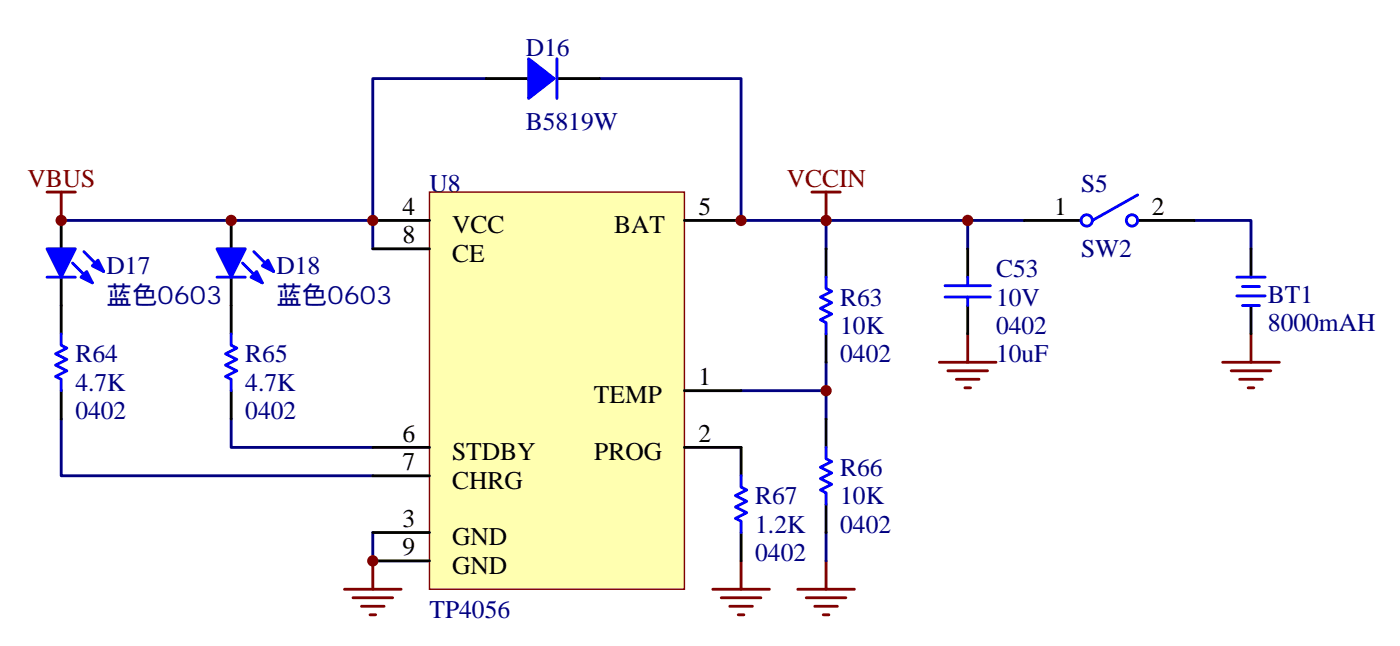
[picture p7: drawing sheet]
<svg xmlns="http://www.w3.org/2000/svg" width="174mm" height="80mm" viewBox="0 0 174 80" stroke-linecap="round" stroke-linejoin="round" font-family="sans-serif">
<g fill="none" stroke="#800000" stroke-width=".35">
<path d="M5.9 23.9h3.5M7.6 23.9v3.5M101.1 23.9h3.5M102.9 23.9v3.5M117 45h7M118 46.1h5M119.1 47.2h2.8M120.2 48.2h.7M120.5 41.5v3.5M152.3 45h7M153.3 46.1h5M154.4 47.2h2.8"/>
<path d="M155.4 48.2h.7M155.8 41.5v3.5M42.9 73.3h7.1M44 74.3h4.9M45 75.4h2.8M46.1 76.4h.7M46.4 69.7v3.6M88.8 73.3h7M89.8 74.3h5M90.9 75.4h2.8M91.9 76.4h.7M92.3 69.7v3.6"/>
<path d="M99.3 73.3h7.1M100.4 74.3h4.9M101.5 75.4h2.8M102.5 76.4h.7M102.9 69.7v3.6"/>
</g>
<g fill="none" stroke="#000080" stroke-width=".35">
<path d="M60.5 9.8h-14.1v17.6M74.6 9.8h17.7v17.6h10.6M7.6 27.4h38.8v3.5M102.9 27.4h17.6v3.5M102.9 27.4v3.5M120.5 27.4h7.1M148.7 27.4h7.1v3.5M7.6 52.1v7.1h38.8M28.8 52.1v3.5h17.6M92.3 48.6h10.6M102.9 45v7.1M46.4 66.2v3.5"/>
<path d="M102.9 66.2v3.5"/>
</g>
<g fill="none" stroke="#000" stroke-width=".35">
<path d="M60.5 9.8h5.3M69.4 9.8h5.2M7.6 27.4v3.5M7.6 34.5v7M28.8 27.4v3.5M28.8 34.5v7M102.9 30.9v3.6M120.5 30.9v3.6M120.5 38v3.5M127.6 27.4h7M141.7 27.4h7M155.8 30.9v3.6"/>
<path d="M155.8 38v3.5M7.6 48.6v3.5M28.8 48.6v3.5M92.3 55.6v3.6M102.9 41.5v3.5M102.9 52.1v3.5M92.3 66.2v3.5M102.9 62.7v3.5"/>
</g>
<g fill="none" stroke="#00f" stroke-width=".35">
<path d="M69.4 7.3v4.9M5.9 34.5h3.5M9 32.7l2.5 2.5M10.4 31.3l2.5 2.5M27 34.5h3.6M30.2 32.7l2.5 2.5M31.6 31.3l2.5 2.5M102.9 34.5v1.4l.7 .3-1.4 .7 1.4 .7-1.4 .7 1.4 .8-1.4 .7 .7 .3v1.4M117.7 35.5h5.6M117.7 36.9h5.6M120.5 34.5v1M120.5 36.9v1.1"/>
<path d="M141.7 24.2l-5.7 3.2a.71 .71 0 0 0-.9-.6 .71 .71 0 0 0-.3 1.1 .71 .71 0 0 0 1.2-.2v-.3M141.7 27.4a.71 .71 0 0 0-1-.6 .71 .71 0 0 0-.2 1.1 .71 .71 0 0 0 1.1-.2l.1-.3M154 36.8h3.6M154 34.5h3.6M154.7 35.6h2.1M154.7 38h2.1M7.6 41.5v1.4l.7 .4-1.4 .7 1.4 .7-1.4 .7 1.4 .7-1.4 .7 .7 .4v1.4M28.8 41.5v1.4l.7 .4-1.4 .7 1.4 .7-1.4 .7 1.4 .7-1.4 .7 .7 .4v1.4M92.3 59.2v1.4l.7 .3-1.4 .7 1.4 .7-1.4 .7 1.4 .7-1.4 .8 .7 .3v1.4M102.9 55.6v1.4l.7 .4-1.4 .7 1.4 .7-1.4 .7 1.4 .7-1.4 .7 .7 .4v1.4"/>
</g>
<g fill="#00f" stroke="#00f" stroke-width=".35">
<path d="M65.8 7.3l3.2 2.5-3.2 2.4z"/>
<path d="M5.9 30.9h3.5l-1.8 3.6z"/>
<path d="M10.1 34.5l.7-.7 .7 1.4z"/>
<path d="M11.5 33.1l.7-.8 .7 1.5z"/>
<path d="M27 30.9h3.6l-1.8 3.6z"/>
<path d="M31.3 34.5l.7-.7 .7 1.4z"/>
<path d="M32.7 33.1l.7-.8 .7 1.5z"/>
</g>
<path d="M53.5 23.9h31.7v49.4h-31.7z" fill="#ffffb0" stroke="#800000" stroke-width=".18"/>
<path d="M46.4 27.4h7.1M46.4 30.9h7.1M85.2 27.4h7.1M46.4 55.6h7.1M46.4 59.2h7.1M85.2 48.6h7.1M85.2 55.6h7.1M46.4 66.2h7.1M46.4 69.7h7.1" fill="none" stroke="#000" stroke-width=".35"/>
<g fill="#800000">
<circle cx="7.6" cy="27.4" r=".71"/>
<circle cx="28.8" cy="27.4" r=".71"/>
<circle cx="46.4" cy="69.7" r=".71"/>
<circle cx="46.4" cy="27.4" r=".71"/>
<circle cx="92.3" cy="27.4" r=".71"/>
<circle cx="102.9" cy="48.6" r=".71"/>
<circle cx="102.9" cy="27.4" r=".71"/>
<circle cx="120.5" cy="27.4" r=".71"/>
</g>
<g font-size="3.2" fill="#000080">
<text x="65.5" y="6.9">D16</text>
<text x="65.5" y="16.1">B5819W</text>
<text x="53.5" y="23.9">U8</text>
<text x="134.6" y="23.9">S5</text>
<text x="13.3" y="34.1">D17</text>
<text x="34.4" y="34.1">D18</text>
<text x="124" y="34.5">C53</text>
<text x="134.6" y="32">SW2</text>
<text x="13.3" y="37.8">蓝色0603</text>
<text x="34.4" y="37.8">蓝色0603</text>
<text x="104.6" y="41.5">10K</text>
<text x="104.6" y="38">R63</text>
<text x="124" y="41.5">0402</text>
<text x="124" y="38">10V</text>
<text x="157.9" y="41.2">8000mAH</text>
<text x="157.9" y="37.6">BT1</text>
<text x="9.4" y="45">R64</text>
<text x="30.6" y="45">R65</text>
<text x="104.6" y="45">0402</text>
<text x="124" y="45">10uF</text>
<text x="9.4" y="48.6">4.7K</text>
<text x="9.4" y="52.1">0402</text>
<text x="30.6" y="48.6">4.7K</text>
<text x="30.6" y="52.1">0402</text>
<text x="104.6" y="59.2">R66</text>
<text x="94.1" y="62.7">R67</text>
<text x="104.6" y="62.7">10K</text>
<text x="94.1" y="66.2">1.2K</text>
<text x="94.1" y="69.7">0402</text>
<text x="104.6" y="66.2">0402</text>
<text x="53.5" y="76.8">TP4056</text>
</g>
<g font-size="3.2" fill="#800000">
<text x="3.4" y="23.2">VBUS</text>
<text x="98" y="23.2">VCCIN</text>
</g>
<g font-size="3.2">
<text x="50.1" y="26.7">4</text>
<text x="56.3" y="29">VCC</text>
<text x="76.5" y="29">BAT</text>
<text x="87" y="26.7">5</text>
<text x="131.3" y="26.7">1</text>
<text x="143.4" y="26.7">2</text>
<text x="50.1" y="30.2">8</text>
<text x="56.3" y="32.5">CE</text>
<text x="87" y="47.9">1</text>
<text x="74" y="50.2">TEMP</text>
<text x="50.1" y="54.9">6</text>
<text x="50.1" y="58.5">7</text>
<text x="56.3" y="57.2">STDBY</text>
<text x="74" y="57.2">PROG</text>
<text x="87" y="54.9">2</text>
<text x="50.1" y="65.5">3</text>
<text x="56.3" y="60.7">CHRG</text>
<text x="50.1" y="69">9</text>
<text x="56.3" y="67.8">GND</text>
<text x="56.3" y="71.3">GND</text>
</g>
</svg>
